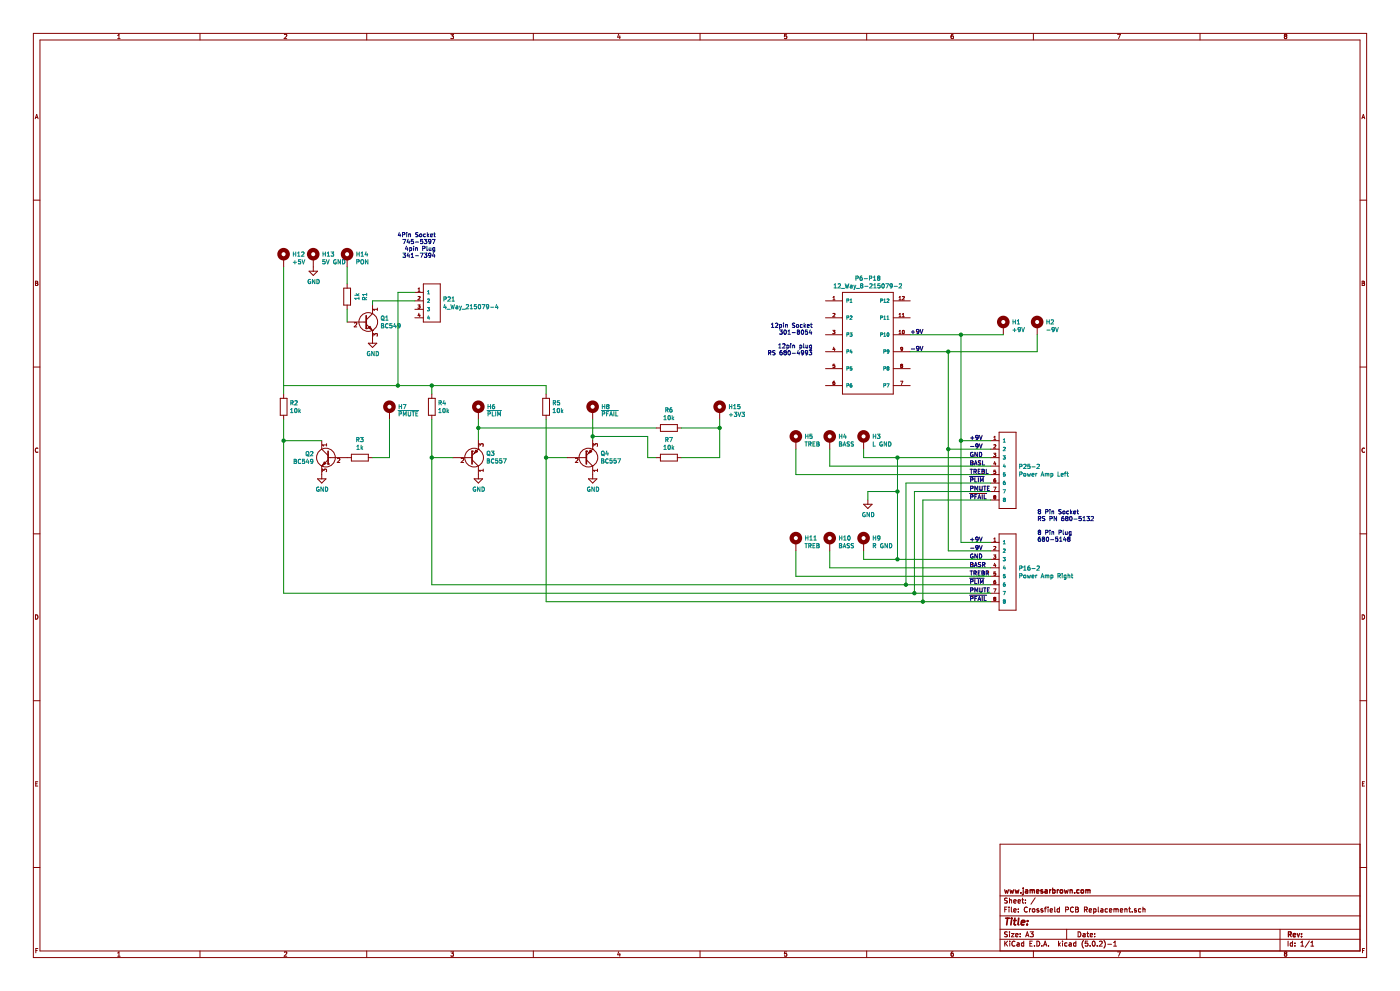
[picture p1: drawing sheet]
EESchema Schematic File Version 4
LIBS:Crossfield PCB Replacement-cache
EELAYER 26 0
EELAYER END
$Descr A3 16535 11693
encoding utf-8
Sheet 1 1
Title ""
Date ""
Rev ""
Comp "www.jamesarbrown.com"
Comment1 ""
Comment2 ""
Comment3 ""
Comment4 ""
$EndDescr
Text Label 11450 5200 0    50   ~ 0
+9V
Text Label 11450 5300 0    50   ~ 0
-9V
Text Label 11450 5400 0    50   ~ 0
GND
Text Label 11450 5500 0    50   ~ 0
BASL
Text Label 11450 5600 0    50   ~ 0
TREBL
Text Label 11450 5700 0    50   ~ 0
~PLIM
Text Label 11450 5800 0    50   ~ 0
PMUTE
Text Label 11450 5900 0    50   ~ 0
~PFAIL
$Comp
L TE_Amp_215079_PCB_Sockets:8_Way_215079-8 P25-2
U 1 1
P 12000 5500
F 0 "P25-2" H 12029 5496 50  0000 L CNN
F 1 "Power Amp Left" H 12029 5405 50  0000 L CNN
F 2 "TE_215079-8" H 12000 5500 50  0001 L BNN
F 3 "TE Connectivity" H 12000 5500 50  0001 L BNN
F 4 "https://www.te.com/usa-en/product-215079-8.html?te_bu=Cor&te_type=disp&te_campaign=seda_glo_cor-seda-global-disp-prtnr-fy19-seda-model-bom-cta_sma-317_1&elqCampaignId=32493" H 12000 5500 50  0001 L BNN "Field4"
F 5 "TE CONNECTIVITY 215079-8 / Tyco215079-8 / AMP 215079-8 / micro-match female on board connector" H 12000 5500 50  0001 L BNN "Field5"
F 6 "https://www.digikey.co.uk/product-detail/en/te-connectivity-amp-connectors/215079-8/A105450CT-ND/3465694?utm_source=snapeda&utm_medium=aggregator&utm_campaign=symbol" H 12000 5500 50  0001 L BNN "Field6"
F 7 "215079-8" H 12000 5500 50  0001 L BNN "Field7"
F 8 "215079-8" H 12000 5500 50  0001 L BNN "Field8"
F 9 "A105450CT-ND" H 12000 5500 50  0001 L BNN "Field9"
F 10 "Compliant" H 12000 5500 50  0001 L BNN "Field10"
F 11 "None" H 12000 5500 50  0001 L BNN "Field11"
	1    12000 5500
	1    0    0    -1  
$EndComp
$Comp
L TE_Amp_215079_PCB_Sockets:12_Way_8-215079-2 P6-P18
U 1 1
P 10250 4050
F 0 "P6-P18" H 10250 4817 50  0000 C CNN
F 1 "12_Way_8-215079-2" H 10250 4726 50  0000 C CNN
F 2 "TE_8-215079-2" H 10250 4050 50  0001 L BNN
F 3 "8-215079-2" H 10250 4050 50  0001 L BNN
F 4 "Straight female header [TE Connectivity] 8-215079-2 Straight female header" H 10250 4050 50  0001 L BNN "Field4"
F 5 "None" H 10250 4050 50  0001 L BNN "Field5"
F 6 "https://www.te.com/usa-en/product-8-215079-2.html?te_bu=Cor&te_type=disp&te_campaign=seda_glo_cor-seda-global-disp-prtnr-fy19-seda-model-bom-cta_sma-317_1&elqCampaignId=32493" H 10250 4050 50  0001 L BNN "Field6"
F 7 "https://www.digikey.co.uk/product-detail/en/te-connectivity-amp-connectors/8-215079-2/A99469CT-ND/1955771?utm_source=snapeda&utm_medium=aggregator&utm_campaign=symbol" H 10250 4050 50  0001 L BNN "Field7"
F 8 "8-215079-2" H 10250 4050 50  0001 L BNN "Field8"
F 9 "A99469CT-ND" H 10250 4050 50  0001 L BNN "Field9"
F 10 "TE Connectivity" H 10250 4050 50  0001 L BNN "Field10"
F 11 "Compliant" H 10250 4050 50  0001 L BNN "Field11"
	1    10250 4050
	1    0    0    -1  
$EndComp
Text Label 10750 3950 0    50   ~ 0
+9V
Wire Wire Line
	10750 3950 11350 3950
Wire Wire Line
	10750 4150 11200 4150
Text Label 10750 4150 0    50   ~ 0
-9V
$Comp
L Mechanical:MountingHole_Pad H1
U 1 1
P 11850 3850
F 0 "H1" H 11950 3901 50  0000 L CNN
F 1 "+9V" H 11950 3810 50  0000 L CNN
F 2 "Connector_Wire:SolderWirePad_1x01_Drill1.2mm" H 11850 3850 50  0001 C CNN
F 3 "~" H 11850 3850 50  0001 C CNN
	1    11850 3850
	1    0    0    -1  
$EndComp
$Comp
L Mechanical:MountingHole_Pad H2
U 1 1
P 12250 3850
F 0 "H2" H 12350 3901 50  0000 L CNN
F 1 "-9V" H 12350 3810 50  0000 L CNN
F 2 "Connector_Wire:SolderWirePad_1x01_Drill1.2mm" H 12250 3850 50  0001 C CNN
F 3 "~" H 12250 3850 50  0001 C CNN
	1    12250 3850
	1    0    0    -1  
$EndComp
Wire Wire Line
	11350 3950 11850 3950
Connection ~ 11350 3950
Wire Wire Line
	12250 4150 12250 3950
Text Label 11450 6400 0    50   ~ 0
+9V
Text Label 11450 6500 0    50   ~ 0
-9V
Text Label 11450 6600 0    50   ~ 0
GND
Text Label 11450 6700 0    50   ~ 0
BASR
Text Label 11450 6800 0    50   ~ 0
TREBR
Text Label 11450 6900 0    50   ~ 0
~PLIM
Text Label 11450 7000 0    50   ~ 0
PMUTE
Text Label 11450 7100 0    50   ~ 0
~PFAIL
$Comp
L TE_Amp_215079_PCB_Sockets:8_Way_215079-8 P16-2
U 1 1
P 12000 6700
F 0 "P16-2" H 12029 6696 50  0000 L CNN
F 1 "Power Amp Right" H 12029 6605 50  0000 L CNN
F 2 "TE_215079-8" H 12000 6700 50  0001 L BNN
F 3 "TE Connectivity" H 12000 6700 50  0001 L BNN
F 4 "https://www.te.com/usa-en/product-215079-8.html?te_bu=Cor&te_type=disp&te_campaign=seda_glo_cor-seda-global-disp-prtnr-fy19-seda-model-bom-cta_sma-317_1&elqCampaignId=32493" H 12000 6700 50  0001 L BNN "Field4"
F 5 "TE CONNECTIVITY 215079-8 / Tyco215079-8 / AMP 215079-8 / micro-match female on board connector" H 12000 6700 50  0001 L BNN "Field5"
F 6 "https://www.digikey.co.uk/product-detail/en/te-connectivity-amp-connectors/215079-8/A105450CT-ND/3465694?utm_source=snapeda&utm_medium=aggregator&utm_campaign=symbol" H 12000 6700 50  0001 L BNN "Field6"
F 7 "215079-8" H 12000 6700 50  0001 L BNN "Field7"
F 8 "215079-8" H 12000 6700 50  0001 L BNN "Field8"
F 9 "A105450CT-ND" H 12000 6700 50  0001 L BNN "Field9"
F 10 "Compliant" H 12000 6700 50  0001 L BNN "Field10"
F 11 "None" H 12000 6700 50  0001 L BNN "Field11"
	1    12000 6700
	1    0    0    -1  
$EndComp
Wire Wire Line
	11350 3950 11350 5200
Connection ~ 11200 4150
Wire Wire Line
	11200 4150 12250 4150
Wire Wire Line
	11700 5200 11350 5200
Connection ~ 11350 5200
Wire Wire Line
	11350 5200 11350 6400
Wire Wire Line
	11350 6400 11700 6400
Wire Wire Line
	11200 4150 11200 5300
Wire Wire Line
	11200 6500 11700 6500
Wire Wire Line
	11200 5300 11700 5300
Connection ~ 11200 5300
Wire Wire Line
	11200 5300 11200 6500
$Comp
L Mechanical:MountingHole_Pad H3
U 1 1
P 10200 5200
F 0 "H3" H 10300 5251 50  0000 L CNN
F 1 "L GND" H 10300 5160 50  0000 L CNN
F 2 "Connector_Wire:SolderWirePad_1x01_Drill1.2mm" H 10200 5200 50  0001 C CNN
F 3 "~" H 10200 5200 50  0001 C CNN
	1    10200 5200
	1    0    0    -1  
$EndComp
Wire Wire Line
	10200 5400 10200 5300
Wire Wire Line
	10200 5400 10600 5400
$Comp
L Mechanical:MountingHole_Pad H4
U 1 1
P 9800 5200
F 0 "H4" H 9900 5251 50  0000 L CNN
F 1 "BASS" H 9900 5160 50  0000 L CNN
F 2 "Connector_Wire:SolderWirePad_1x01_Drill1.2mm" H 9800 5200 50  0001 C CNN
F 3 "~" H 9800 5200 50  0001 C CNN
	1    9800 5200
	1    0    0    -1  
$EndComp
$Comp
L Mechanical:MountingHole_Pad H5
U 1 1
P 9400 5200
F 0 "H5" H 9500 5251 50  0000 L CNN
F 1 "TREB" H 9500 5160 50  0000 L CNN
F 2 "Connector_Wire:SolderWirePad_1x01_Drill1.2mm" H 9400 5200 50  0001 C CNN
F 3 "~" H 9400 5200 50  0001 C CNN
	1    9400 5200
	1    0    0    -1  
$EndComp
Wire Wire Line
	11700 5500 9800 5500
Wire Wire Line
	9800 5300 9800 5500
Wire Wire Line
	9400 5300 9400 5600
Wire Wire Line
	9400 5600 11700 5600
$Comp
L Mechanical:MountingHole_Pad H7
U 1 1
P 4600 4850
F 0 "H7" H 4700 4901 50  0000 L CNN
F 1 "~PMUTE" H 4700 4810 50  0000 L CNN
F 2 "Connector_Wire:SolderWirePad_1x01_Drill1.2mm" H 4600 4850 50  0001 C CNN
F 3 "~" H 4600 4850 50  0001 C CNN
	1    4600 4850
	1    0    0    -1  
$EndComp
Wire Wire Line
	10700 5700 11700 5700
Wire Wire Line
	10800 5800 11700 5800
Wire Wire Line
	10900 5900 11700 5900
Wire Wire Line
	10900 7100 11700 7100
Wire Wire Line
	10700 6900 11700 6900
$Comp
L Mechanical:MountingHole_Pad H9
U 1 1
P 10200 6400
F 0 "H9" H 10300 6451 50  0000 L CNN
F 1 "R GND" H 10300 6360 50  0000 L CNN
F 2 "Connector_Wire:SolderWirePad_1x01_Drill1.2mm" H 10200 6400 50  0001 C CNN
F 3 "~" H 10200 6400 50  0001 C CNN
	1    10200 6400
	1    0    0    -1  
$EndComp
Wire Wire Line
	10200 6600 10200 6500
$Comp
L Mechanical:MountingHole_Pad H10
U 1 1
P 9800 6400
F 0 "H10" H 9900 6451 50  0000 L CNN
F 1 "BASS" H 9900 6360 50  0000 L CNN
F 2 "Connector_Wire:SolderWirePad_1x01_Drill1.2mm" H 9800 6400 50  0001 C CNN
F 3 "~" H 9800 6400 50  0001 C CNN
	1    9800 6400
	1    0    0    -1  
$EndComp
$Comp
L Mechanical:MountingHole_Pad H11
U 1 1
P 9400 6400
F 0 "H11" H 9500 6451 50  0000 L CNN
F 1 "TREB" H 9500 6360 50  0000 L CNN
F 2 "Connector_Wire:SolderWirePad_1x01_Drill1.2mm" H 9400 6400 50  0001 C CNN
F 3 "~" H 9400 6400 50  0001 C CNN
	1    9400 6400
	1    0    0    -1  
$EndComp
Wire Wire Line
	11700 6700 9800 6700
Wire Wire Line
	9800 6500 9800 6700
Wire Wire Line
	9400 6500 9400 6800
Wire Wire Line
	9400 6800 11700 6800
$Comp
L Mechanical:MountingHole_Pad H12
U 1 1
P 3350 3050
F 0 "H12" H 3450 3101 50  0000 L CNN
F 1 "+5V" H 3450 3010 50  0000 L CNN
F 2 "Connector_Wire:SolderWirePad_1x01_Drill1.2mm" H 3350 3050 50  0001 C CNN
F 3 "~" H 3350 3050 50  0001 C CNN
	1    3350 3050
	1    0    0    -1  
$EndComp
$Comp
L Mechanical:MountingHole_Pad H13
U 1 1
P 3700 3050
F 0 "H13" H 3800 3101 50  0000 L CNN
F 1 "5V GND" H 3800 3010 50  0000 L CNN
F 2 "Connector_Wire:SolderWirePad_1x01_Drill1.2mm" H 3700 3050 50  0001 C CNN
F 3 "~" H 3700 3050 50  0001 C CNN
	1    3700 3050
	1    0    0    -1  
$EndComp
$Comp
L Mechanical:MountingHole_Pad H6
U 1 1
P 5650 4850
F 0 "H6" H 5750 4901 50  0000 L CNN
F 1 "~PLIM" H 5750 4810 50  0000 L CNN
F 2 "Connector_Wire:SolderWirePad_1x01_Drill1.2mm" H 5650 4850 50  0001 C CNN
F 3 "~" H 5650 4850 50  0001 C CNN
	1    5650 4850
	1    0    0    -1  
$EndComp
$Comp
L Mechanical:MountingHole_Pad H14
U 1 1
P 4100 3050
F 0 "H14" H 4200 3101 50  0000 L CNN
F 1 "PON" H 4200 3010 50  0000 L CNN
F 2 "Connector_Wire:SolderWirePad_1x01_Drill1.2mm" H 4100 3050 50  0001 C CNN
F 3 "~" H 4100 3050 50  0001 C CNN
	1    4100 3050
	1    0    0    -1  
$EndComp
Wire Wire Line
	10600 5400 10600 5800
Wire Wire Line
	10200 6600 10600 6600
Connection ~ 10600 5400
Connection ~ 10600 6600
Wire Wire Line
	10600 6600 11700 6600
$Comp
L Device:R R1
U 1 1
P 4100 3500
F 0 "R1" V 4307 3500 50  0000 C CNN
F 1 "1k" V 4216 3500 50  0000 C CNN
F 2 "Resistor_THT:R_Axial_DIN0204_L3.6mm_D1.6mm_P7.62mm_Horizontal" V 4030 3500 50  0001 C CNN
F 3 "~" H 4100 3500 50  0001 C CNN
	1    4100 3500
	1    0    0    -1  
$EndComp
Wire Wire Line
	10800 5800 10800 7000
Wire Wire Line
	10700 5700 10700 6900
$Comp
L Device:R R3
U 1 1
P 4250 5400
F 0 "R3" V 4457 5400 50  0000 C CNN
F 1 "1k" V 4366 5400 50  0000 C CNN
F 2 "Resistor_THT:R_Axial_DIN0204_L3.6mm_D1.6mm_P7.62mm_Horizontal" V 4180 5400 50  0001 C CNN
F 3 "~" H 4250 5400 50  0001 C CNN
	1    4250 5400
	0    -1   -1   0   
$EndComp
Wire Wire Line
	10900 5900 10900 7100
Wire Wire Line
	10600 5400 11700 5400
Connection ~ 10800 7000
Wire Wire Line
	10800 7000 11700 7000
$Comp
L power:GND #PWR0102
U 1 1
P 5650 5600
F 0 "#PWR0102" H 5650 5350 50  0001 C CNN
F 1 "GND" H 5655 5427 50  0000 C CNN
F 2 "" H 5650 5600 50  0001 C CNN
F 3 "" H 5650 5600 50  0001 C CNN
	1    5650 5600
	1    0    0    -1  
$EndComp
$Comp
L Device:R R4
U 1 1
P 5100 4800
F 0 "R4" H 5170 4846 50  0000 L CNN
F 1 "10k" H 5170 4755 50  0000 L CNN
F 2 "Resistor_THT:R_Axial_DIN0204_L3.6mm_D1.6mm_P7.62mm_Horizontal" V 5030 4800 50  0001 C CNN
F 3 "~" H 5100 4800 50  0001 C CNN
	1    5100 4800
	1    0    0    -1  
$EndComp
Wire Wire Line
	5100 4650 5100 4550
Wire Wire Line
	5100 4550 6450 4550
Wire Wire Line
	10700 6900 5100 6900
Connection ~ 10700 6900
$Comp
L Mechanical:MountingHole_Pad H8
U 1 1
P 7000 4850
F 0 "H8" H 7100 4901 50  0000 L CNN
F 1 "~PFAIL" H 7100 4810 50  0000 L CNN
F 2 "Connector_Wire:SolderWirePad_1x01_Drill1.2mm" H 7000 4850 50  0001 C CNN
F 3 "~" H 7000 4850 50  0001 C CNN
	1    7000 4850
	1    0    0    -1  
$EndComp
$Comp
L power:GND #PWR0103
U 1 1
P 7000 5600
F 0 "#PWR0103" H 7000 5350 50  0001 C CNN
F 1 "GND" H 7005 5427 50  0000 C CNN
F 2 "" H 7000 5600 50  0001 C CNN
F 3 "" H 7000 5600 50  0001 C CNN
	1    7000 5600
	1    0    0    -1  
$EndComp
$Comp
L Device:R R5
U 1 1
P 6450 4800
F 0 "R5" H 6520 4846 50  0000 L CNN
F 1 "10k" H 6520 4755 50  0000 L CNN
F 2 "Resistor_THT:R_Axial_DIN0204_L3.6mm_D1.6mm_P7.62mm_Horizontal" V 6380 4800 50  0001 C CNN
F 3 "~" H 6450 4800 50  0001 C CNN
	1    6450 4800
	1    0    0    -1  
$EndComp
Wire Wire Line
	7000 4950 7000 5150
Wire Wire Line
	6700 5400 6450 5400
Wire Wire Line
	6450 4950 6450 5400
Wire Wire Line
	6450 4650 6450 4550
Wire Wire Line
	10900 7100 6450 7100
Wire Wire Line
	6450 7100 6450 5400
Connection ~ 10900 7100
Connection ~ 6450 5400
$Comp
L power:GND #PWR0104
U 1 1
P 10250 5900
F 0 "#PWR0104" H 10250 5650 50  0001 C CNN
F 1 "GND" H 10255 5727 50  0000 C CNN
F 2 "" H 10250 5900 50  0001 C CNN
F 3 "" H 10250 5900 50  0001 C CNN
	1    10250 5900
	1    0    0    -1  
$EndComp
Wire Wire Line
	10250 5900 10250 5800
Wire Wire Line
	10250 5800 10600 5800
Connection ~ 10600 5800
Wire Wire Line
	10600 5800 10600 6600
$Comp
L Mechanical:MountingHole_Pad H15
U 1 1
P 8500 4850
F 0 "H15" H 8600 4901 50  0000 L CNN
F 1 "+3V3" H 8600 4810 50  0000 L CNN
F 2 "Connector_Wire:SolderWirePad_1x01_Drill1.2mm" H 8500 4850 50  0001 C CNN
F 3 "~" H 8500 4850 50  0001 C CNN
	1    8500 4850
	1    0    0    -1  
$EndComp
$Comp
L Device:R R6
U 1 1
P 7900 5050
F 0 "R6" V 8107 5050 50  0000 C CNN
F 1 "10k" V 8016 5050 50  0000 C CNN
F 2 "Resistor_THT:R_Axial_DIN0204_L3.6mm_D1.6mm_P7.62mm_Horizontal" V 7830 5050 50  0001 C CNN
F 3 "~" H 7900 5050 50  0001 C CNN
	1    7900 5050
	0    -1   -1   0   
$EndComp
$Comp
L Device:R R7
U 1 1
P 7900 5400
F 0 "R7" V 8107 5400 50  0000 C CNN
F 1 "10k" V 8016 5400 50  0000 C CNN
F 2 "Resistor_THT:R_Axial_DIN0204_L3.6mm_D1.6mm_P7.62mm_Horizontal" V 7830 5400 50  0001 C CNN
F 3 "~" H 7900 5400 50  0001 C CNN
	1    7900 5400
	0    -1   -1   0   
$EndComp
Wire Wire Line
	7000 5150 7650 5150
Wire Wire Line
	7650 5150 7650 5400
Wire Wire Line
	7650 5400 7750 5400
Connection ~ 7000 5150
Wire Wire Line
	7000 5150 7000 5200
Wire Wire Line
	8050 5050 8500 5050
Wire Wire Line
	8500 5050 8500 4950
Wire Wire Line
	8500 5050 8500 5400
Wire Wire Line
	8500 5400 8050 5400
Connection ~ 8500 5050
Wire Wire Line
	7750 5050 5650 5050
Text Notes 12250 6400 0    50   ~ 0
8 Pin Socket\nRS PN 680-5132\n\n8 Pin Plug\n680-5148
Text Notes 9600 4200 2    50   ~ 0
12pin Socket\n301-8054\n\n12pin plug\nRS 680-4993
Text Notes 5150 3050 2    50   ~ 0
4Pin Socket\n745-5397\n4pin Plug\n341-7394
$Comp
L TE_Amp_215079_PCB_Sockets:4_Way_215079-4 P21
U 1 1
P 5200 3750
F 0 "P21" H 5229 3971 50  0000 L CNN
F 1 "4_Way_215079-4" H 5229 3880 50  0000 L CNN
F 2 "Connector_TE_215079_Series:TE_215079-4" H 5200 3900 50  0001 L BNN
F 3 "TE Connectivity" H 5200 3900 50  0001 L BNN
F 4 "https://www.te.com/usa-en/product-215079-8.html?te_bu=Cor&te_type=disp&te_campaign=seda_glo_cor-seda-global-disp-prtnr-fy19-seda-model-bom-cta_sma-317_1&elqCampaignId=32493" H 5200 3900 50  0001 L BNN "Field4"
F 5 "TE CONNECTIVITY 215079-8 / Tyco215079-8 / AMP 215079-8 / micro-match female on board connector" H 5200 3900 50  0001 L BNN "Field5"
F 6 "https://www.digikey.co.uk/product-detail/en/te-connectivity-amp-connectors/215079-8/A105450CT-ND/3465694?utm_source=snapeda&utm_medium=aggregator&utm_campaign=symbol" H 5200 3900 50  0001 L BNN "Field6"
F 7 "215079-4" H 5200 3900 50  0001 L BNN "Field7"
F 8 "215079-4" H 5200 3900 50  0001 L BNN "Field8"
F 9 "A105450CT-ND" H 5200 3900 50  0001 L BNN "Field9"
F 10 "Compliant" H 5200 3900 50  0001 L BNN "Field10"
F 11 "None" H 5200 3900 50  0001 L BNN "Field11"
	1    5200 3750
	1    0    0    -1  
$EndComp
Wire Wire Line
	3350 3150 3350 4550
Wire Wire Line
	4100 3350 4100 3150
$Comp
L Transistor_BJT:BC548 Q1
U 1 1
P 4300 3800
F 0 "Q1" H 4491 3846 50  0000 L CNN
F 1 "BC549" H 4491 3755 50  0000 L CNN
F 2 "Package_TO_SOT_THT:TO-92_Inline" H 4500 3725 50  0001 L CIN
F 3 "http://www.fairchildsemi.com/ds/BC/BC547.pdf" H 4300 3800 50  0001 L CNN
	1    4300 3800
	1    0    0    -1  
$EndComp
Wire Wire Line
	4900 3550 4400 3550
Wire Wire Line
	4400 3550 4400 3600
Wire Wire Line
	4900 3450 4700 3450
Wire Wire Line
	4700 3450 4700 4550
Wire Wire Line
	4700 4550 5100 4550
Connection ~ 5100 4550
Connection ~ 4700 4550
Wire Wire Line
	4100 3650 4100 3800
$Comp
L power:GND #PWR?
U 1 1
P 3700 3150
F 0 "#PWR?" H 3700 2900 50  0001 C CNN
F 1 "GND" H 3705 2977 50  0000 C CNN
F 2 "" H 3700 3150 50  0001 C CNN
F 3 "" H 3700 3150 50  0001 C CNN
	1    3700 3150
	1    0    0    -1  
$EndComp
$Comp
L power:GND #PWR?
U 1 1
P 4400 4000
F 0 "#PWR?" H 4400 3750 50  0001 C CNN
F 1 "GND" H 4405 3827 50  0000 C CNN
F 2 "" H 4400 4000 50  0001 C CNN
F 3 "" H 4400 4000 50  0001 C CNN
	1    4400 4000
	1    0    0    -1  
$EndComp
Wire Wire Line
	5100 4950 5100 5400
Wire Wire Line
	5650 5200 5650 5050
$Comp
L Transistor_BJT:BC557 Q3
U 1 1
P 5550 5400
F 0 "Q3" H 5741 5354 50  0000 L CNN
F 1 "BC557" H 5741 5445 50  0000 L CNN
F 2 "Package_TO_SOT_THT:TO-92_Inline" H 5750 5325 50  0001 L CIN
F 3 "http://www.fairchildsemi.com/ds/BC/BC557.pdf" H 5550 5400 50  0001 L CNN
	1    5550 5400
	1    0    0    1   
$EndComp
Connection ~ 5650 5050
Wire Wire Line
	5650 4950 5650 5050
Wire Wire Line
	5350 5400 5100 5400
Connection ~ 5100 5400
Wire Wire Line
	5100 5400 5100 6900
$Comp
L Transistor_BJT:BC557 Q4
U 1 1
P 6900 5400
F 0 "Q4" H 7091 5354 50  0000 L CNN
F 1 "BC557" H 7091 5445 50  0000 L CNN
F 2 "Package_TO_SOT_THT:TO-92_Inline" H 7100 5325 50  0001 L CIN
F 3 "http://www.fairchildsemi.com/ds/BC/BC557.pdf" H 6900 5400 50  0001 L CNN
	1    6900 5400
	1    0    0    1   
$EndComp
$Comp
L Device:R R2
U 1 1
P 3350 4800
F 0 "R2" H 3420 4846 50  0000 L CNN
F 1 "10k" H 3420 4755 50  0000 L CNN
F 2 "Resistor_THT:R_Axial_DIN0204_L3.6mm_D1.6mm_P7.62mm_Horizontal" V 3280 4800 50  0001 C CNN
F 3 "~" H 3350 4800 50  0001 C CNN
	1    3350 4800
	1    0    0    -1  
$EndComp
Wire Wire Line
	3350 4650 3350 4550
$Comp
L Transistor_BJT:BC548 Q2
U 1 1
P 3900 5400
F 0 "Q2" H 4091 5446 50  0000 L CNN
F 1 "BC549" H 4091 5355 50  0000 L CNN
F 2 "Package_TO_SOT_THT:TO-92_Inline" H 4100 5325 50  0001 L CIN
F 3 "http://www.fairchildsemi.com/ds/BC/BC547.pdf" H 3900 5400 50  0001 L CNN
	1    3900 5400
	-1   0    0    -1  
$EndComp
Wire Wire Line
	3350 7000 10800 7000
Wire Wire Line
	3350 4550 4700 4550
$Comp
L power:GND #PWR?
U 1 1
P 3800 5600
F 0 "#PWR?" H 3800 5350 50  0001 C CNN
F 1 "GND" H 3805 5427 50  0000 C CNN
F 2 "" H 3800 5600 50  0001 C CNN
F 3 "" H 3800 5600 50  0001 C CNN
	1    3800 5600
	1    0    0    -1  
$EndComp
Wire Wire Line
	4400 5400 4600 5400
Wire Wire Line
	3350 4950 3350 5200
Wire Wire Line
	4600 4950 4600 5400
Wire Wire Line
	3800 5200 3350 5200
Connection ~ 3350 5200
Wire Wire Line
	3350 5200 3350 7000
$EndSCHEMATC
